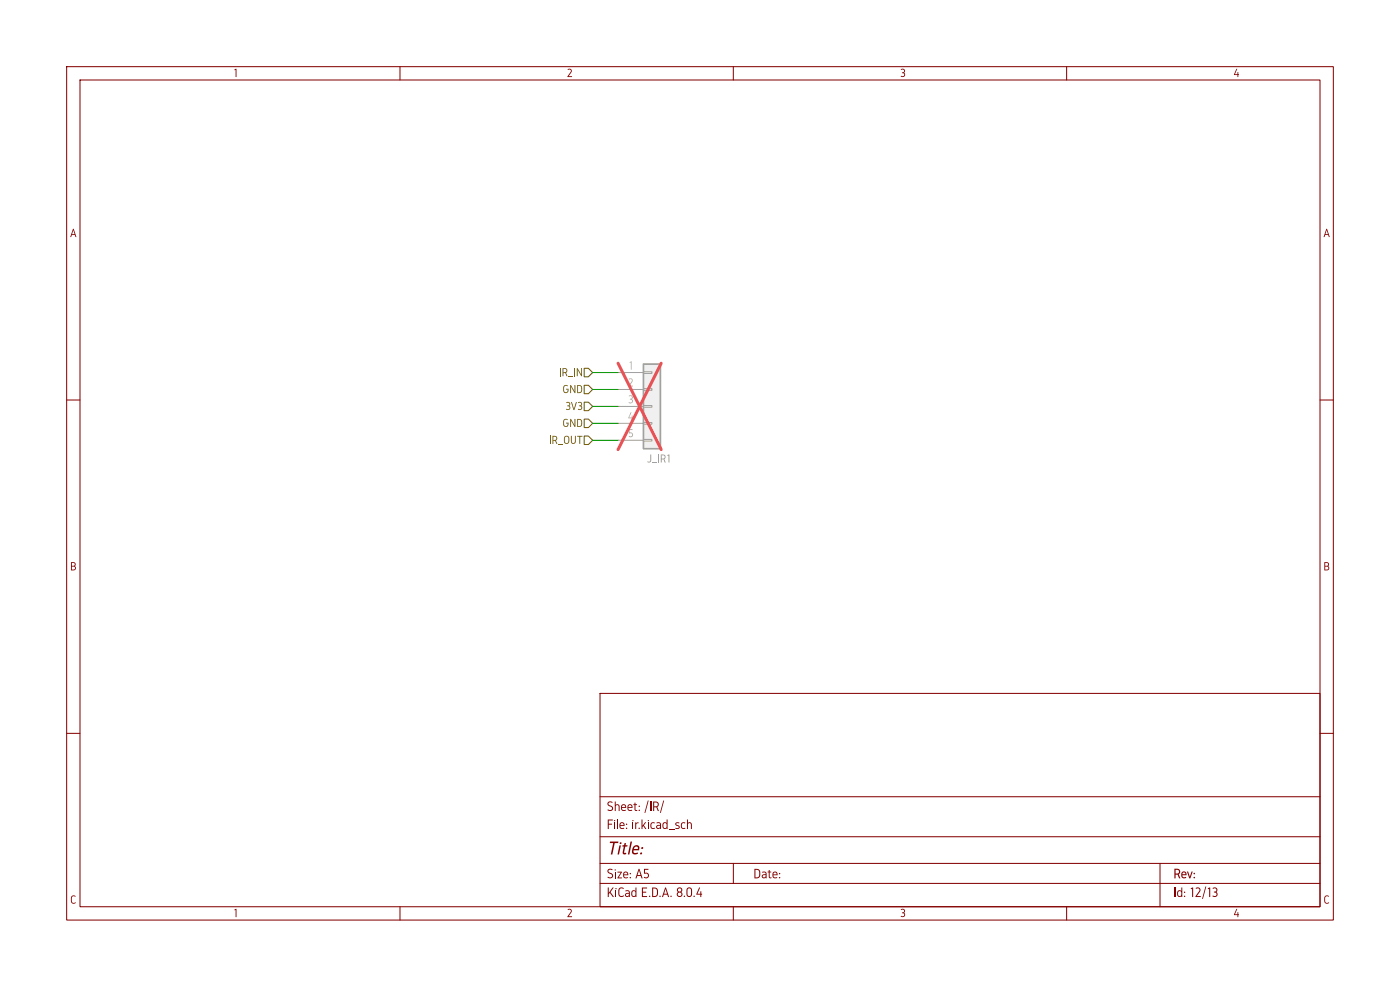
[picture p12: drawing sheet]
<svg xmlns="http://www.w3.org/2000/svg" width="297mm" height="210mm" viewBox="0 0 297 210" stroke-linecap="round" stroke-linejoin="round" font-family="sans-serif">
<g fill="none" stroke="#840000" stroke-width=".22">
<path d="M14.1 14.1h268.8v181.1h-268.8zM17 17h263v175.3h-263zM84.9 14.1v2.9M155.6 14.1v2.9M226.3 14.1v2.9M14.1 84.9h2.9M280 84.9h2.9M14.1 155.6h2.9M127.3 147.1h152.7v45.2h-152.7zM280 155.6h2.9M127.3 177.5h152.7M127.3 169h152.7"/>
<path d="M84.9 192.3v2.9M127.3 187.4h152.7M127.3 183.2h152.7M155.6 192.3v2.9M155.6 183.2v4.2M226.3 192.3v2.9M246.1 183.2v9.1"/>
</g>
<path d="M136.5 77.2h3.6v18h-3.6z" fill="#f0f0f0"/>
<path d="M131.1 79h5.4M136.5 78.8h1.8v.4h-1.8zM131.1 82.6h5.4M131.1 86.2h5.4M131.1 89.8h5.4M131.1 93.4h5.4M136.5 93.2h1.8v.4h-1.8zM136.5 89.6h1.8v.4h-1.8zM136.5 86h1.8v.4h-1.8zM136.5 82.4h1.8v.4h-1.8z" fill="none" stroke="#a1a1a1" stroke-width=".22"/>
<path d="M136.5 77.2h3.6v18h-3.6z" fill="none" stroke="#a1a1a1" stroke-width=".36"/>
<path d="M131.1 77.1l9.2 18.3M140.3 77.1l-9.2 18.3" fill="none" stroke="#e65255" stroke-width=".65"/>
<path d="M123.9 78.1h.9l.9 .9-.9 .9h-.9zM123.9 81.7h.9l.9 .9-.9 .9h-.9zM123.9 85.3h.9l.9 .9-.9 .9h-.9zM123.9 88.9h.9l.9 .9-.9 .9h-.9z" fill="none" stroke="#725600" stroke-width=".22"/>
<path d="M125.7 79h5.4M125.7 86.2h5.4M125.7 82.6h5.4M125.7 89.8h5.4M125.7 93.4h5.4" fill="none" stroke="#009600" stroke-width=".22"/>
<text font-size="3.9" fill="#840000" x="128.7" y="182.2">Title:</text>
<g font-size="3" fill="#840000">
<text x="128.7" y="172.8">Sheet:/IR/</text>
<text x="128.7" y="176.6">File:ir.kicad_sch</text>
<text x="128.7" y="191">KiCadE.D.A.8.0.4</text>
<text x="128.7" y="187">Size:A5</text>
<text x="159.8" y="187">Date:</text>
<text x="248.9" y="187">Rev:</text>
<text x="248.9" y="191">Id:12/13</text>
</g>
<g font-size="2.6" fill="#840000">
<text x="49.5" y="17">1</text>
<text x="120.2" y="17">2</text>
<text x="190.9" y="17">3</text>
<text x="261.6" y="17">4</text>
<text x="14.9" y="50.9">A</text>
<text x="280.7" y="50.9">A</text>
<text x="14.9" y="121.6">B</text>
<text x="280.8" y="121.6">B</text>
<text x="14.9" y="192.3">C</text>
<text x="49.5" y="195.2">1</text>
<text x="120.2" y="195.2">2</text>
<text x="190.9" y="195.2">3</text>
<text x="261.6" y="195.2">4</text>
<text x="280.8" y="192.3">C</text>
</g>
<g font-size="2.5" fill="#725600">
<text x="118.6" y="80.4">IR_IN</text>
<text x="119.3" y="84">GND</text>
<text x="119.9" y="87.6">3V3</text>
<text x="116.4" y="94.8">IR_OUT</text>
<text x="119.3" y="91.2">GND</text>
</g>
<g font-size="2.5" fill="#aaa">
<text x="133.2" y="82.3">2</text>
<text x="133.4" y="78.7">1</text>
<text x="133.1" y="89.4">4</text>
<text x="133.2" y="85.9">3</text>
<text x="133.2" y="93">5</text>
</g>
<text font-size="2.5" fill="#989898" x="137.2" y="98.7">J_IR1</text>
</svg>
